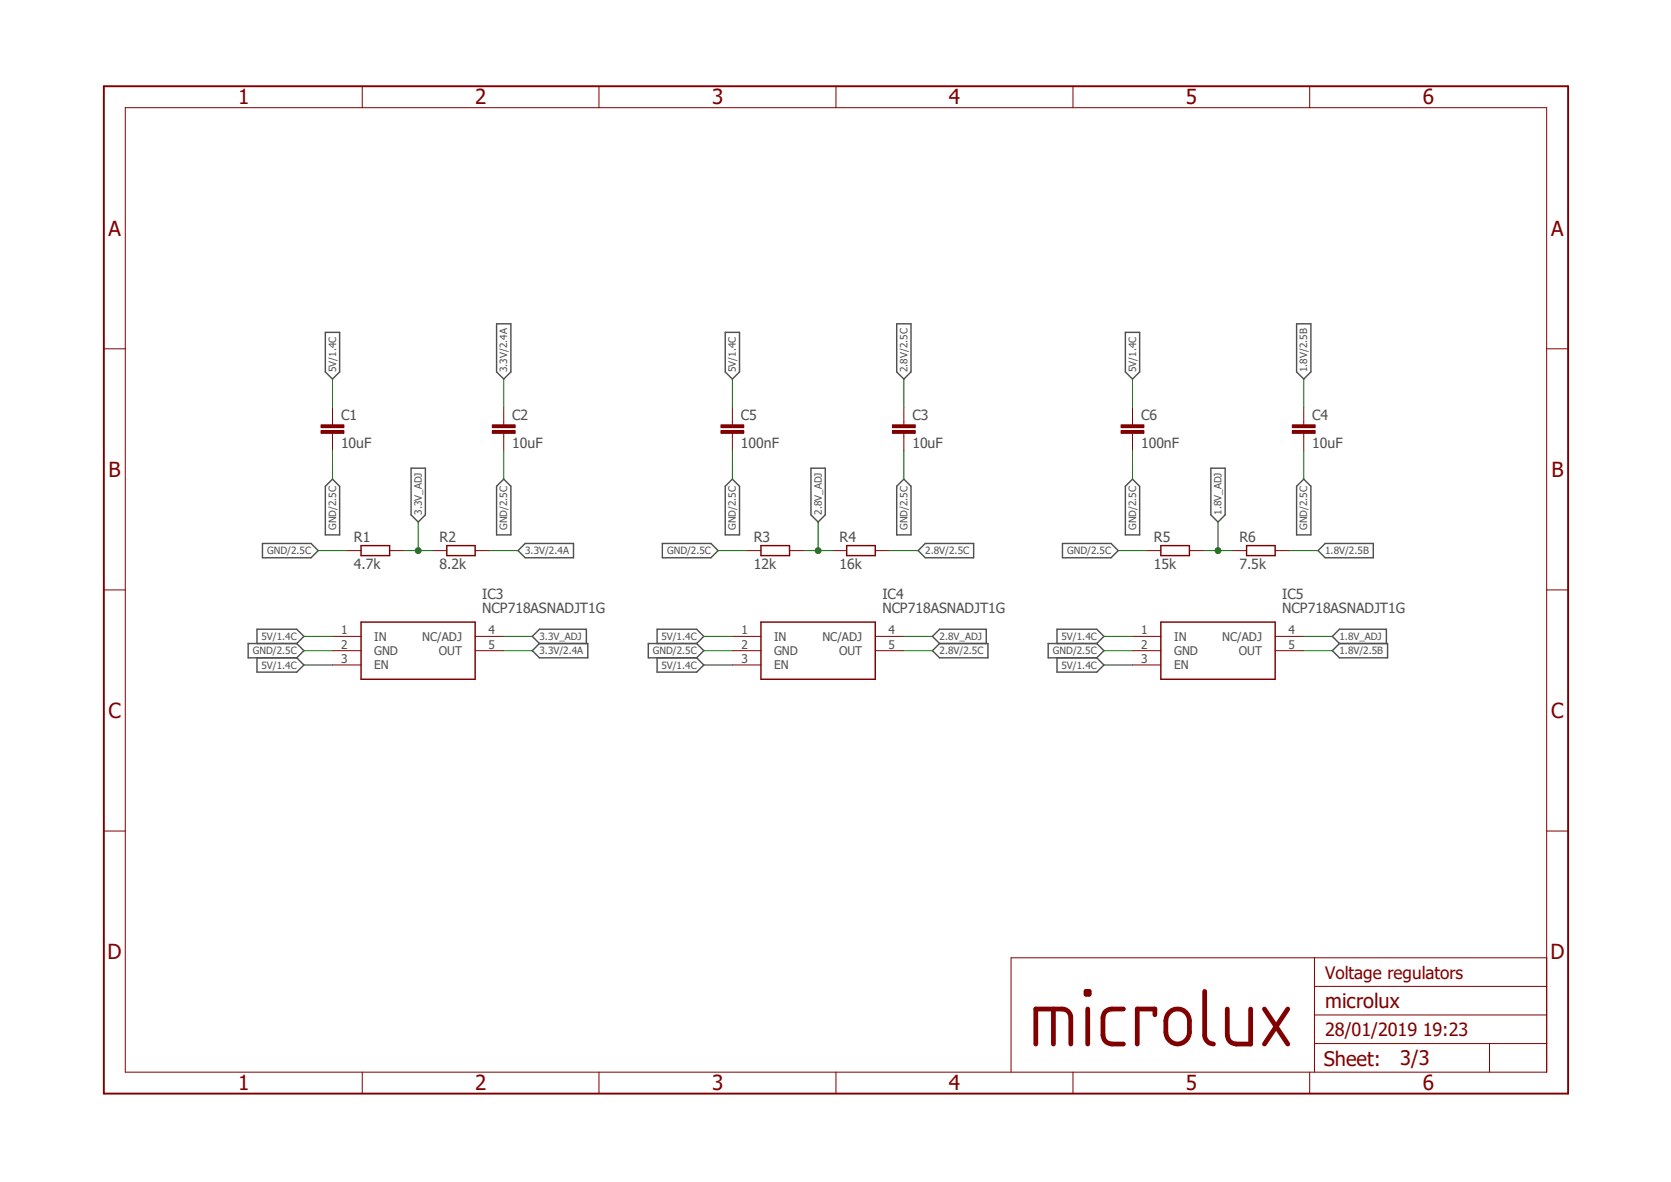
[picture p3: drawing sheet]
<svg xmlns="http://www.w3.org/2000/svg" width="297mm" height="210mm" viewBox="0 0 297 210" stroke-linecap="round" stroke-linejoin="round" font-family="sans-serif">
<path d="M17.9 15l261.2 179.9M279.1 15l-261.2 179.9" fill="none" stroke="#fff" stroke-width=".18"/>
<g fill="none" stroke="#505050" stroke-width=".25">
<path d="M57.8 59.1h2.6v7l-1.3 1.3-1.3-1.3zM88.3 57.5h2.5v8.6l-1.3 1.3-1.2-1.3zM128.9 59.1h2.5v7l-1.2 1.3-1.3-1.3zM159.4 57.5h2.5v8.6l-1.2 1.3-1.3-1.3zM200 59.1h2.6v7l-1.3 1.3-1.3-1.3zM230.5 57.5h2.5v8.6l-1.3 1.3-1.2-1.3zM46.7 96.6h8.6l1.3 1.2-1.3 1.3h-8.6zM57.8 86.4l1.3-1.3 1.3 1.3v8.6h-2.6zM73.1 83.2h2.5v8.3l-1.3 1.3-1.2-1.3zM88.3 86.4l1.2-1.3 1.3 1.3v8.6h-2.5zM93.3 96.6h8.6v2.5h-8.6l-1.2-1.3zM117.7 96.6h8.7l1.2 1.2-1.2 1.3h-8.7z"/>
<path d="M128.9 86.4l1.3-1.3 1.2 1.3v8.6h-2.5zM144.1 83.2h2.6v8.3l-1.3 1.3-1.3-1.3zM159.4 86.4l1.3-1.3 1.2 1.3v8.6h-2.5zM164.5 96.6h8.6v2.5h-8.6l-1.3-1.3zM188.8 96.6h8.7l1.3 1.2-1.3 1.3h-8.7zM200 86.4l1.3-1.3 1.3 1.3v8.6h-2.6zM215.2 83.2h2.6v8.3l-1.3 1.3-1.3-1.3zM230.5 86.4l1.2-1.3 1.3 1.3v8.6h-2.5zM235.5 96.6h8.6v2.5h-8.6l-1.2-1.3zM45.7 114.3v-2.5h7l1.3 1.3-1.3 1.2M45.7 116.9v2.5h7l1.3-1.2-1.3-1.3M52.7 114.3h-8.6v2.6h8.6"/>
<path d="M52.7 114.3l1.3 1.3-1.3 1.3M94.6 115.6l1.3-1.3h8.6v2.6h-8.6zM95.9 114.3l-1.3-1.2 1.3-1.3h8.3v2.5M116.8 114.3v-2.5h7l1.3 1.3-1.3 1.2M116.8 116.9v2.5h7l1.3-1.2-1.3-1.3M123.8 114.3l1.3 1.3-1.3 1.3M123.8 114.3h-8.6v2.6h8.6M165.7 115.6l1.3-1.3h8.6v2.6h-8.6zM167 114.3l-1.3-1.2 1.3-1.3h8.3v2.5M187.9 114.3v-2.5h7l1.3 1.3-1.3 1.2M187.9 116.9v2.5h7l1.3-1.2-1.3-1.3M194.9 114.3h-8.6v2.6h8.6"/>
<path d="M194.9 114.3l1.3 1.3-1.3 1.3M236.8 115.6l1.3-1.3h8.5v2.6h-8.5zM238.1 114.3l-1.3-1.2 1.3-1.3h8.3v2.5"/>
</g>
<path d="M187.2 179.3v6.2M193 176.1h.6v.6h-.6zM193.3 179.3v6.2M199.7 179.3h-2.1a1.52 1.52 0 0 0-1.6 1.5v3.1a1.59 1.59 0 0 0 1.6 1.6h2.1M207.9 179.9a2.08 2.08 0 0 1 2.2-.5 2.08 2.08 0 0 1 1.3 2v2a2.1 2.1 0 0 1-2.1 2.1 2.1 2.1 0 0 1-2.1-2.1l.1-2.6zM214.1 176.1v7.8a1.59 1.59 0 0 0 1.6 1.6M218.1 179.3v4.6a1.59 1.59 0 0 0 1.6 1.6h2.6v-6.2M224.7 179.3l4.2 6.2M228.9 179.3l-4.2 6.2M184.1 185.5v-6.2h4.7a1.52 1.52 0 0 1 1.5 1.5v4.7M205.3 180.3v-1h-3.2v6.2" fill="none" stroke="#800000" stroke-width=".85"/>
<g fill="none" stroke="#800000" stroke-width=".18">
<path d="M22.3 19.1h252.6v171.4h-252.6zM64.4 15.3v3.8M106.5 15.3v3.8M148.6 15.3v3.8M190.7 15.3v3.8M232.8 15.3v3.8M18.5 62h3.8M160.7 75v.5M160.7 77v.5M274.9 62h3.8M18.5 104.8h3.8M130.2 113.1h5.1"/>
<path d="M130.2 115.6h5.1M130.2 118.2h5.1M155.6 113.1h5.1M155.6 115.6h5.1M274.9 104.8h3.8M18.5 147.7h3.8M274.9 147.7h3.8M233.6 170.2v20.3M233.6 175.3h41.3M274.9 170.2h-95.2v20.3M64.4 190.5v3.8M106.5 190.5v3.8"/>
<path d="M148.6 190.5v3.8M190.7 190.5v3.8M232.8 190.5v3.8M233.6 185.4h41.3M233.6 180.3h41.3M264.8 185.4v5.1"/>
</g>
<path d="M18.5 15.3h260.2v179h-260.2z" fill="none" stroke="#800000" stroke-width=".34"/>
<path d="M135.3 110.5h20.3v10.2h-20.3z" fill="none" stroke="#800000" stroke-width=".25"/>
<path d="M158.6 76.5h4.1v.5h-4.1z" fill-rule="evenodd" fill="#800000"/>
<path d="M158.6 76.5h4.1v.5h-4.1z" fill="none" stroke="#800000" stroke-width=".18"/>
<path d="M158.6 75.5h4.1v.5h-4.1z" fill-rule="evenodd" fill="#800000"/>
<path d="M158.6 75.5h4.1v.5h-4.1zM160.7 72.4v2.6M160.7 77.5v2.6M231.7 75v.5M231.7 77v.5M201.3 113.1h5M201.3 115.6h5M201.3 118.2h5M226.7 113.1h5M226.7 115.6h5" fill="none" stroke="#800000" stroke-width=".18"/>
<path d="M206.3 110.5h20.4v10.2h-20.4z" fill="none" stroke="#800000" stroke-width=".25"/>
<path d="M229.7 76.5h4.1v.5h-4.1z" fill-rule="evenodd" fill="#800000"/>
<path d="M229.7 76.5h4.1v.5h-4.1z" fill="none" stroke="#800000" stroke-width=".18"/>
<path d="M229.7 75.5h4.1v.5h-4.1z" fill-rule="evenodd" fill="#800000"/>
<path d="M89.5 75v.5M89.5 77v.5M229.7 75.5h4.1v.5h-4.1zM231.7 72.4v2.6M231.7 77.5v2.6M59.1 113.1h5.1M59.1 115.6h5.1M59.1 118.2h5.1M84.5 113.1h5M84.5 115.6h5" fill="none" stroke="#800000" stroke-width=".18"/>
<path d="M64.2 110.5h20.3v10.2h-20.3z" fill="none" stroke="#800000" stroke-width=".25"/>
<path d="M87.5 76.5h4.1v.5h-4.1z" fill-rule="evenodd" fill="#800000"/>
<path d="M87.5 76.5h4.1v.5h-4.1z" fill="none" stroke="#800000" stroke-width=".18"/>
<path d="M87.5 75.5h4.1v.5h-4.1z" fill-rule="evenodd" fill="#800000"/>
<path d="M59.1 75v.5M59.1 77v.5M87.5 75.5h4.1v.5h-4.1zM89.5 72.4v2.6M89.5 77.5v2.6" fill="none" stroke="#800000" stroke-width=".18"/>
<path d="M57.1 76.5h4v.5h-4z" fill-rule="evenodd" fill="#800000"/>
<path d="M57.1 76.5h4v.5h-4z" fill="none" stroke="#800000" stroke-width=".18"/>
<path d="M57.1 75.5h4v.5h-4z" fill-rule="evenodd" fill="#800000"/>
<g fill="none" stroke="#800000" stroke-width=".18">
<path d="M57.1 75.5h4v.5h-4zM59.1 72.4v2.6M59.1 77.5v2.6M130.2 75v.5M130.2 77v.5M61.6 97.8h2.6M69.3 97.8h2.5M76.9 97.8h2.5M84.5 97.8h2.5M132.7 97.8h2.6M140.3 97.8h2.6M148 97.8h2.5"/>
<path d="M155.6 97.8h2.5M203.8 97.8h2.5M211.4 97.8h2.6M219 97.8h2.6M226.7 97.8h2.5"/>
</g>
<path d="M64.2 96.9h5.1v1.8h-5.1zM79.4 96.9h5.1v1.8h-5.1zM135.3 96.9h5v1.8h-5zM150.5 96.9h5.1v1.8h-5.1zM206.3 96.9h5.1v1.8h-5.1zM221.6 96.9h5.1v1.8h-5.1z" fill="none" stroke="#800000" stroke-width=".25"/>
<path d="M128.1 76.5h4.1v.5h-4.1z" fill-rule="evenodd" fill="#800000"/>
<path d="M128.1 76.5h4.1v.5h-4.1z" fill="none" stroke="#800000" stroke-width=".18"/>
<path d="M128.1 75.5h4.1v.5h-4.1z" fill-rule="evenodd" fill="#800000"/>
<path d="M128.1 75.5h4.1v.5h-4.1zM130.2 72.4v2.6M130.2 77.5v2.6M201.3 75v.5M201.3 77v.5" fill="none" stroke="#800000" stroke-width=".18"/>
<path d="M199.3 76.5h4v.5h-4z" fill-rule="evenodd" fill="#800000"/>
<path d="M199.3 76.5h4v.5h-4z" fill="none" stroke="#800000" stroke-width=".18"/>
<path d="M199.3 75.5h4v.5h-4z" fill-rule="evenodd" fill="#800000"/>
<path d="M199.3 75.5h4v.5h-4zM201.3 72.4v2.6M201.3 77.5v2.6" fill="none" stroke="#800000" stroke-width=".18"/>
<g fill="none" stroke="#008000" stroke-width=".18">
<path d="M59.1 67.4v5M89.5 67.4v5M130.2 67.4v5M160.7 67.4v5M201.3 67.4v5M56.6 97.8h5M59.1 80.1v5M87 97.8h5.1M89.5 80.1v5M127.6 97.8h5.1M130.2 80.1v5M142.9 97.8h5.1"/>
<path d="M145.4 92.8v5M158.1 97.8h5.1M160.7 80.1v5M198.8 97.8h5M201.3 80.1v5M231.7 80.1v5M54 115.6h5.1M54 113.1h5.1M54 118.2h5.1M89.5 115.6h5.1M125.1 115.6h5.1M125.1 113.1h5.1"/>
<path d="M125.1 118.2h5.1M160.7 115.6h5M160.7 113.1h5M196.2 115.6h5.1M196.2 113.1h5.1M196.2 118.2h5.1"/>
</g>
<circle cx="145.4" cy="97.8" r=".51" fill="#008000"/>
<g fill="none" stroke="#008000" stroke-width=".18">
<path d="M231.7 67.4v5M214 97.8h5M216.5 92.8v5M229.2 97.8h5.1M231.7 115.6h5.1M231.7 113.1h5.1"/>
<circle cx="145.4" cy="97.8" r=".51"/>
</g>
<circle cx="216.5" cy="97.8" r=".51" fill="#008000"/>
<g fill="none" stroke="#008000" stroke-width=".18">
<path d="M71.8 97.8h5.1M74.3 92.8v5M89.5 113.1h5.1"/>
<circle cx="216.5" cy="97.8" r=".51"/>
</g>
<circle cx="74.3" cy="97.8" r=".51" fill="#008000"/>
<circle cx="74.3" cy="97.8" r=".51" fill="none" stroke="#008000" stroke-width=".18"/>
<g font-size="3.7" fill="#800000">
<text x="42.3" y="18.5">1</text>
<text x="84.5" y="18.5">2</text>
<text x="126.6" y="18.5">3</text>
<text x="168.7" y="18.5">4</text>
<text x="210.8" y="18.5">5</text>
<text x="252.9" y="18.5">6</text>
<text x="19.3" y="41.9">A</text>
<text x="275.7" y="41.9">A</text>
<text x="19.3" y="84.7">B</text>
<text x="275.8" y="84.7">B</text>
<text x="19.3" y="127.5">C</text>
<text x="275.7" y="127.5">C</text>
<text x="19.1" y="170.4">D</text>
<text x="275.6" y="170.4">D</text>
<text x="42.3" y="193.7">1</text>
<text x="84.5" y="193.7">2</text>
<text x="126.6" y="193.7">3</text>
<text x="168.7" y="193.7">4</text>
<text x="210.8" y="193.7">5</text>
<text x="252.9" y="193.7">6</text>
</g>
<g font-size="3.6" fill="#800000">
<text x="235.5" y="179.1">microlux</text>
<text x="235.3" y="189.4">Sheet:</text>
<text x="248.9" y="189.2">3/3</text>
</g>
<text font-size="3.2" fill="#800000" x="235.5" y="184.1">28/01/2019 19:23</text>
<text font-size="3" fill="#800000" x="235.5" y="174">Voltage regulators</text>
<g font-size="2.5" fill="#505050">
<text x="60.6" y="74.6">C1</text>
<text x="91.1" y="74.6">C2</text>
<text x="131.7" y="74.6">C5</text>
<text x="162.2" y="74.6">C3</text>
<text x="202.8" y="74.6">C6</text>
<text x="233.3" y="74.6">C4</text>
<text x="60.6" y="79.7">10uF</text>
<text x="91.1" y="79.7">10uF</text>
<text x="131.7" y="79.7">100nF</text>
<text x="162.2" y="79.7">10uF</text>
<text x="202.8" y="79.7">100nF</text>
<text x="233.3" y="79.7">10uF</text>
<text x="62.9" y="101.1">4.7k</text>
<text x="62.9" y="96.4">R1</text>
<text x="78.1" y="101.1">8.2k</text>
<text x="78.1" y="96.4">R2</text>
<text x="134" y="101.1">12k</text>
<text x="134" y="96.4">R3</text>
<text x="149.2" y="101.1">16k</text>
<text x="149.2" y="96.4">R4</text>
<text x="205.1" y="101.1">15k</text>
<text x="205.1" y="96.4">R5</text>
<text x="220.3" y="96.4">R6</text>
<text x="220.3" y="101.1">7.5k</text>
<text x="85.7" y="106.3">IC3</text>
<text x="156.8" y="106.3">IC4</text>
<text x="227.9" y="106.3">IC5</text>
<text x="85.7" y="108.9">NCP718ASNADJT1G</text>
<text x="156.8" y="108.9">NCP718ASNADJT1G</text>
<text x="227.9" y="108.9">NCP718ASNADJT1G</text>
</g>
<g font-size="2.1" fill="#505050">
<text x="60.7" y="112.7">1</text>
<text x="66.5" y="113.8">IN</text>
<text x="75.1" y="113.8">NC/ADJ</text>
<text x="86.8" y="112.7">4</text>
<text x="131.8" y="112.7">1</text>
<text x="137.6" y="113.8">IN</text>
<text x="146.2" y="113.8">NC/ADJ</text>
<text x="157.9" y="112.7">4</text>
<text x="202.9" y="112.7">1</text>
<text x="208.7" y="113.8">IN</text>
<text x="217.3" y="113.8">NC/ADJ</text>
<text x="229" y="112.7">4</text>
<text x="60.7" y="115.3">2</text>
<text x="60.7" y="117.8">3</text>
<text x="66.5" y="116.4">GND</text>
<text x="66.5" y="118.9">EN</text>
<text x="78" y="116.4">OUT</text>
<text x="86.8" y="115.3">5</text>
<text x="131.8" y="115.3">2</text>
<text x="131.8" y="117.8">3</text>
<text x="137.6" y="116.4">GND</text>
<text x="137.6" y="118.9">EN</text>
<text x="149.1" y="116.4">OUT</text>
<text x="157.9" y="115.3">5</text>
<text x="202.9" y="115.3">2</text>
<text x="202.9" y="117.8">3</text>
<text x="208.7" y="116.4">GND</text>
<text x="208.7" y="118.9">EN</text>
<text x="220.2" y="116.4">OUT</text>
<text x="229" y="115.3">5</text>
</g>
<g font-size="1.8" fill="#505050">
<text x="59.7" y="66.1" transform="rotate(-90 59.7 66.1)">5V/1.4C</text>
<text x="90.2" y="66.1" transform="rotate(-90 90.2 66.1)">3.3V/2.4A</text>
<text x="130.8" y="66.1" transform="rotate(-90 130.8 66.1)">5V/1.4C</text>
<text x="161.3" y="66.1" transform="rotate(-90 161.3 66.1)">2.8V/2.5C</text>
<text x="201.9" y="66.1" transform="rotate(-90 201.9 66.1)">5V/1.4C</text>
<text x="232.4" y="66.1" transform="rotate(-90 232.4 66.1)">1.8V/2.5B</text>
<text x="59.7" y="94.2" transform="rotate(-90 59.7 94.2)">GND/2.5C</text>
<text x="75" y="91.5" transform="rotate(-90 75 91.5)">3.3V_ADJ</text>
<text x="90.2" y="94.2" transform="rotate(-90 90.2 94.2)">GND/2.5C</text>
<text x="130.8" y="94.2" transform="rotate(-90 130.8 94.2)">GND/2.5C</text>
<text x="146.1" y="91.5" transform="rotate(-90 146.1 91.5)">2.8V_ADJ</text>
<text x="161.3" y="94.2" transform="rotate(-90 161.3 94.2)">GND/2.5C</text>
<text x="201.9" y="94.2" transform="rotate(-90 201.9 94.2)">GND/2.5C</text>
<text x="217.1" y="91.5" transform="rotate(-90 217.1 91.5)">1.8V_ADJ</text>
<text x="232.4" y="94.2" transform="rotate(-90 232.4 94.2)">GND/2.5C</text>
<text x="47.5" y="98.5">GND/2.5C</text>
<text x="93.3" y="98.5">3.3V/2.4A</text>
<text x="118.6" y="98.5">GND/2.5C</text>
<text x="164.5" y="98.5">2.8V/2.5C</text>
<text x="189.7" y="98.5">GND/2.5C</text>
<text x="235.5" y="98.5">1.8V/2.5B</text>
<text x="46.5" y="113.7">5V/1.4C</text>
<text x="95.9" y="113.7">3.3V_ADJ</text>
<text x="117.6" y="113.7">5V/1.4C</text>
<text x="167" y="113.7">2.8V_ADJ</text>
<text x="188.7" y="113.7">5V/1.4C</text>
<text x="238.1" y="113.7">1.8V_ADJ</text>
<text x="45" y="116.2">GND/2.5C</text>
<text x="46.5" y="118.8">5V/1.4C</text>
<text x="95.9" y="116.2">3.3V/2.4A</text>
<text x="116" y="116.2">GND/2.5C</text>
<text x="117.6" y="118.8">5V/1.4C</text>
<text x="167" y="116.2">2.8V/2.5C</text>
<text x="187.2" y="116.2">GND/2.5C</text>
<text x="188.7" y="118.8">5V/1.4C</text>
<text x="238.1" y="116.2">1.8V/2.5B</text>
</g>
</svg>
